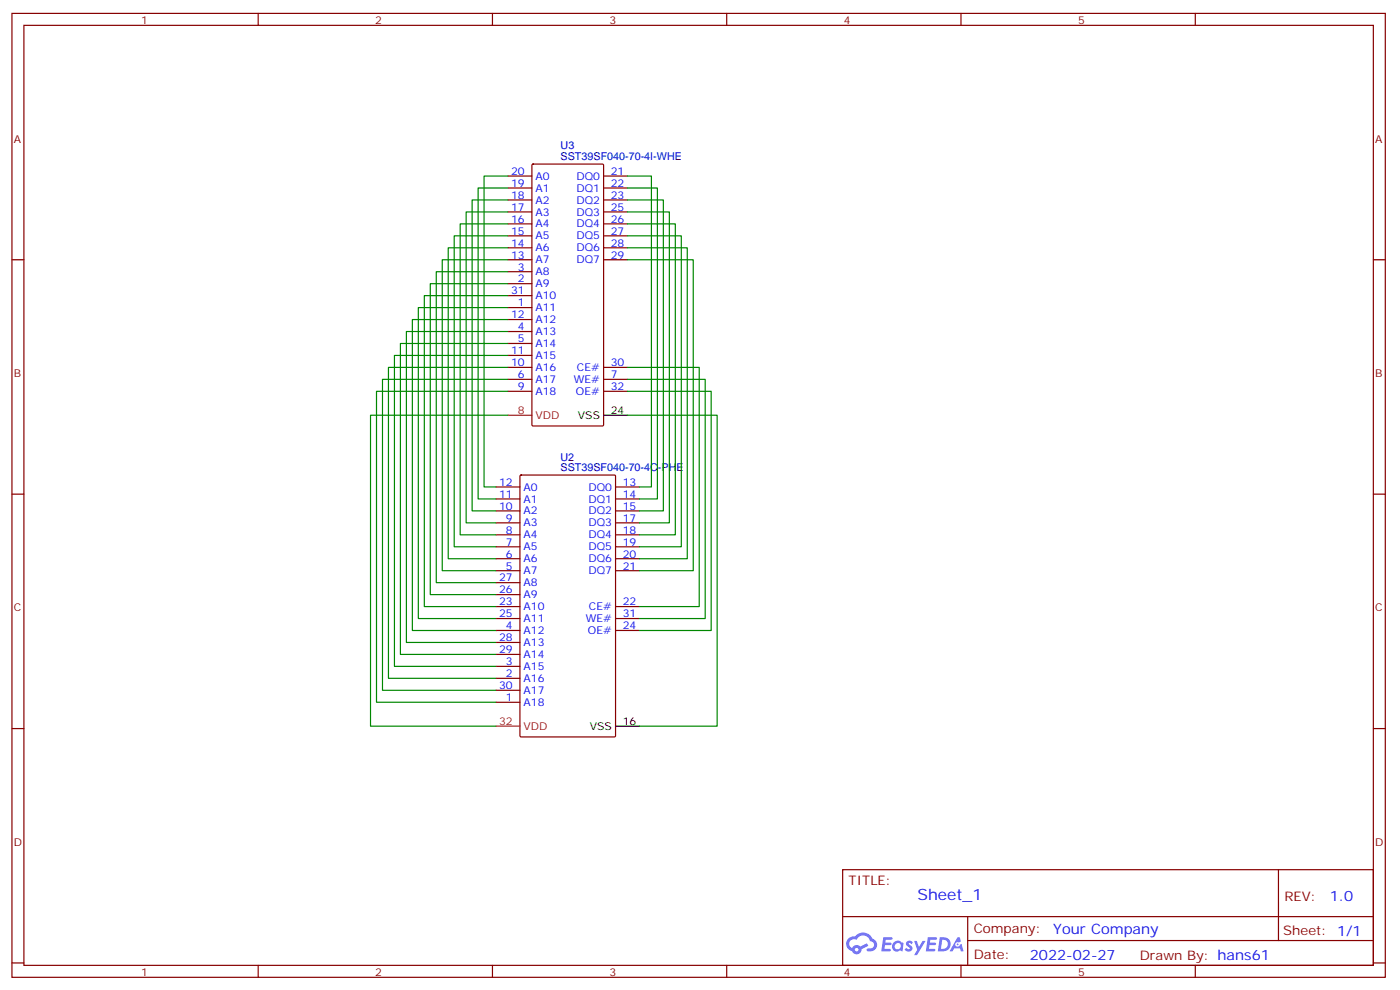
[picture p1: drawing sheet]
<svg xmlns="http://www.w3.org/2000/svg" width="413mm" height="292mm" viewBox="0 0 413 292" stroke-linecap="round" stroke-linejoin="round" font-family="sans-serif">
<g fill="none" stroke="#870000" stroke-width=".35">
<path d="M3.5 4h405.4v284.3h-405.4zM7.1 7.5h398.2v277.3h-398.2zM76.2 4v3.5M145.3 4v3.5M214.5 4v3.5M283.6 4v3.5M352.8 4v3.5M3.5 76.6h3.6M405.3 76.6h3.6M3.5 145.8h3.6M405.3 145.8h3.6M3.5 214.9h3.6"/>
<path d="M405.3 214.9h3.6M248.7 256.5h156.6v28.3h-156.6zM377.3 256.6v20.8M248.7 270.4h156.5M285.6 277.4h119.6M285.6 270.4v14.1M3.5 284.1h3.6M76.2 284.8v3.5M145.3 284.8v3.5M214.5 284.8v3.5M283.6 284.8v3.5M352.8 284.8v3.5"/>
<path d="M405.3 284.1h3.6"/>
</g>
<g fill="#5487ff">
<path d="M267.7 277.7a1.22 1.22 0 0 1 1.7 .3l-.4 .6a.47 .47 0 0 0-.3-.4 .47 .47 0 0 0-.5 .1l.1 .3a1.14 1.14 0 0 1 .8 1.7 1.14 1.14 0 0 1-1.9 0l-.2-.2 .5-.5 .7 .4a.29 .29 0 0 0 .3-.3 .29 .29 0 0 0-.2-.3 1.04 1.04 0 0 1-.6-1.7z"/>
<path d="M260.7 276.5h2.4l.3 .2-.2 .5h-1.8l-.1 .9h1.5l.3 .3-.3 .4h-1.6l-.2 1.1h1.7l.2 .4-.2 .3h-2.6z"/>
<path d="M273.8 276.5h2.4l.3 .2-.1 .5h-1.8l-.2 .9h1.6l.3 .3-.4 .4h-1.6l-.1 1.1h1.7l.2 .4-.2 .3h-2.6z"/>
<path d="M282.6 276.5h.7l.3 1.2-.6 .3a.69 .69 0 0 0-1 .3 .69 .69 0 0 0 .4 1 .69 .69 0 0 0 .9-.6l.5-.3 .6 2.2h-.8l-.2-.9h-1.8l-.5 .9h-.8z"/>
<path d="M269.8 277.6h.8l.6 1.8 1.1-1.8h.9l-2.6 4.1h-.8l.9-1.5z"/>
<path d="M277.4 276.5l-.6 4.1h1.3a2.11 2.11 0 0 0 2.5-2.1 2.11 2.11 0 0 0-2.5-2zM278.1 277.2a1.39 1.39 0 0 1 1.7 1.4 1.39 1.39 0 0 1-1.8 1.3h-.3z"/>
<path d="M263.7 278.1a1.54 1.54 0 0 0-.1 2.1 1.54 1.54 0 0 0 2.2 .2l.6 .2 .3-2.3-.2-.2-.4-.1a1.49 1.49 0 0 0-2.4 .1zM264 279.1a.94 .94 0 0 1 1.8 0 .94 .94 0 0 1-1.8 0z"/>
<path d="M250.4 276.8a2.18 2.18 0 0 0 1.1 3.8 1.44 1.44 0 0 0 1.6 .9 1.44 1.44 0 0 0 1.2-1.5l2-1-.5-.7-1.9 .9a1.47 1.47 0 0 0-2.4 .5 1.39 1.39 0 0 1-.7-2 1.39 1.39 0 0 1 2-.4 2.12 2.12 0 0 1 2.2-1.4 2.12 2.12 0 0 1 1.9 1.7 1.14 1.14 0 0 1 1.1 1.5 1.14 1.14 0 0 1-1.7 .7 .43 .43 0 0 0-.5 .3 .43 .43 0 0 0 .4 .5 1.98 1.98 0 0 0 2.5-1.2 1.98 1.98 0 0 0-1.2-2.5 3.1 3.1 0 0 0-5.3-.7l-.9 .1zM252.3 280.1a.55 .55 0 0 1 1.1 0 .55 .55 0 0 1-1.1 0z"/>
<circle cx="282.6" cy="278.6" r=".26"/>
</g>
<g fill="none" stroke="#870000" stroke-width=".35">
<path d="M149.9 59h7.1M149.9 55.5h7.1M149.9 51.9h7.1M157 48.6l.3-.2h20.5l.4 .4v76.5l-.4 .4h-20.5l-.3-.4zM178.2 59h7M178.2 55.5h7M178.2 51.9h7M149.9 76.6h7.1M149.9 73.1h7.1M149.9 69.6h7.1M149.9 66h7.1M149.9 62.5h7.1"/>
<path d="M178.2 76.6h7M178.2 73.1h7M178.2 69.6h7M178.2 66h7M178.2 62.5h7M149.9 90.7h7.1M149.9 83.7h7.1M149.9 80.2h7.1M149.9 97.8h7.1M149.9 94.3h7.1M149.9 87.2h7.1M149.9 101.3h7.1"/>
<path d="M149.9 111.9h7.1M149.9 115.4h7.1M149.9 108.4h7.1M149.9 104.8h7.1M178.2 111.9h7M178.2 115.4h7M178.2 108.4h7M146.4 157.8h7.1M146.4 154.2h7.1M146.4 150.7h7.1M146.4 147.2h7.1M146.4 143.7h7.1"/>
<path d="M153.5 140.3l.3-.2h27.5l.3 .2 .1 76.7-.2 .3-27.7 .1-.3-.2zM181.7 157.8h7M181.7 154.2h7M181.7 150.7h7M181.7 147.2h7M181.7 143.7h7M146.4 168.3h7.1M146.4 164.8h7.1M146.4 161.3h7.1M146.4 178.9h7.1M146.4 175.4h7.1M146.4 171.9h7.1"/>
<path d="M181.7 168.3h7M181.7 164.8h7M181.7 161.3h7M181.7 178.9h7M146.4 196.6h7.1M146.4 186h7.1M146.4 182.5h7.1M146.4 189.5h7.1M146.4 193h7.1M181.7 186h7M181.7 182.5h7M146.4 207.2h7.1"/>
<path d="M146.4 200.1h7.1M146.4 203.6h7.1"/>
</g>
<path d="M178.2 122.5h7M181.7 214.2h7" fill="none" stroke="#000" stroke-width=".35"/>
<path d="M149.9 122.5h7.1M146.4 214.2h7.1" fill="none" stroke="#f00" stroke-width=".35"/>
<g fill="none" stroke="#008700" stroke-width=".35">
<path d="M149.9 51.9h-7v91.8h3.5M149.9 55.5h-8.8v91.7h5.3M149.9 59h-10.6v91.7h7.1M185.2 51.9h7.1v91.8h-3.6M185.2 55.5h8.8v91.7h-5.3M185.2 59h10.6v91.7h-7.1M149.9 62.5h-12.3v91.7h8.8M149.9 66h-14.1v91.8h10.6M149.9 69.6h-15.8v91.7h12.3M149.9 73.1h-17.6v91.7h14.1M149.9 76.6h-19.4v91.7h15.9M185.2 62.5h12.4v91.7h-8.9"/>
<path d="M185.2 66h14.1v91.8h-10.6M185.2 69.6h15.9v91.7h-12.4M185.2 73.1h17.6v91.7h-14.1M185.2 76.6h19.4v91.7h-15.9M149.9 80.2h-21.1v91.7h17.6M149.9 83.7h-22.9v91.7h19.4M149.9 87.2h-24.7v91.7h21.2M149.9 90.7h-26.4v91.8h22.9M149.9 94.3h-28.2v91.7h24.7M149.9 97.8h-30v91.7h26.5M149.9 101.3h-31.7v91.7h28.2M149.9 104.8h-33.5v91.8h30"/>
<path d="M149.9 108.4h-35.2v91.7h31.7M149.9 111.9h-37v91.7h33.5M149.9 115.4h-38.8v91.8h35.3M185.2 108.4h21.2v70.5h-17.7M185.2 111.9h22.9v70.6h-19.4M185.2 115.4h24.7v70.6h-21.2M149.9 122.5h-40.5v91.7h37M185.2 122.5h26.5v91.7h-23"/>
</g>
<text font-size="4.6" fill="#00f" x="270.8" y="265.6">Sheet_1</text>
<g font-size="4.2" fill="#00f">
<text x="392.5" y="265.8">1.0</text>
<text x="310.9" y="275.4">Your Company</text>
<text x="304" y="283.2">2022-02-27</text>
</g>
<g font-size="3.9" fill="#800">
<text x="250.5" y="261.1">TITLE:</text>
<text x="379.1" y="265.8">REV:</text>
<text x="287.4" y="275.3">Company:</text>
<text x="378.7" y="275.9">Sheet: 1/1</text>
<text x="287.4" y="283">Date:</text>
<text x="336.4" y="283.1">Drawn By: hans61</text>
</g>
<g font-size="3.2" fill="#800">
<text x="41.6" y="6.9">1</text>
<text x="110.8" y="6.9">2</text>
<text x="179.9" y="6.9">3</text>
<text x="249.1" y="6.9">4</text>
<text x="318.2" y="6.9">5</text>
<text x="4.1" y="42.1">A</text>
<text x="405.9" y="42.1">A</text>
<text x="4.1" y="111.2">B</text>
<text x="405.9" y="111.2">B</text>
<text x="4.1" y="180.3">C</text>
<text x="405.9" y="180.3">C</text>
<text x="4.1" y="249.5">D</text>
<text x="405.9" y="249.5">D</text>
<text x="41.6" y="287.8">1</text>
<text x="110.8" y="287.8">2</text>
<text x="179.9" y="287.8">3</text>
<text x="249.1" y="287.8">4</text>
<text x="318.2" y="287.8">5</text>
</g>
<g font-size="3.2" fill="#000080">
<text x="165.5" y="47.2">SST39SF040-70-4I-WHE</text>
<text x="165.5" y="44">U3</text>
<text x="165.4" y="136">U2</text>
<text x="165.4" y="138.9">SST39SF040-70-4C-PHE</text>
</g>
<g font-size="3.2" fill="#00f">
<text x="150.8" y="51.6">20</text>
<text x="158" y="53">A0</text>
<text x="170.1" y="53">DQ0</text>
<text x="180.3" y="51.6">21</text>
<text x="150.8" y="58.6">18</text>
<text x="150.8" y="55.1">19</text>
<text x="158" y="56.5">A1</text>
<text x="170.1" y="56.5">DQ1</text>
<text x="180.3" y="55.1">22</text>
<text x="180.3" y="58.6">23</text>
<text x="150.8" y="65.7">16</text>
<text x="150.8" y="62.2">17</text>
<text x="158" y="63.6">A3</text>
<text x="158" y="60">A2</text>
<text x="170.1" y="60">DQ2</text>
<text x="170.1" y="63.6">DQ3</text>
<text x="180.3" y="62.2">25</text>
<text x="180.3" y="65.7">26</text>
<text x="150.8" y="69.2">15</text>
<text x="158" y="70.6">A5</text>
<text x="158" y="67.1">A4</text>
<text x="170.1" y="67.1">DQ4</text>
<text x="170.1" y="70.6">DQ5</text>
<text x="180.3" y="69.2">27</text>
<text x="150.8" y="76.3">13</text>
<text x="150.8" y="72.7">14</text>
<text x="158" y="77.7">A7</text>
<text x="158" y="74.2">A6</text>
<text x="170.1" y="74.2">DQ6</text>
<text x="170.1" y="77.7">DQ7</text>
<text x="180.3" y="72.7">28</text>
<text x="180.3" y="76.3">29</text>
<text x="152.9" y="83.3">2</text>
<text x="152.9" y="79.8">3</text>
<text x="158" y="81.2">A8</text>
<text x="150.8" y="86.9">31</text>
<text x="158" y="84.7">A9</text>
<text x="158" y="88.3">A10</text>
<text x="150.8" y="93.9">12</text>
<text x="152.9" y="90.4">1</text>
<text x="158" y="91.8">A11</text>
<text x="158" y="95.3">A12</text>
<text x="152.9" y="97.4">4</text>
<text x="152.9" y="101">5</text>
<text x="158" y="98.8">A13</text>
<text x="150.8" y="104.5">11</text>
<text x="158" y="102.4">A14</text>
<text x="158" y="105.9">A15</text>
<text x="150.8" y="108">10</text>
<text x="152.9" y="111.5">6</text>
<text x="158" y="113">A17</text>
<text x="158" y="109.4">A16</text>
<text x="169.4" y="113">WE#</text>
<text x="170.3" y="109.4">CE#</text>
<text x="180.3" y="111.5">7</text>
<text x="180.3" y="108">30</text>
<text x="152.9" y="115.1">9</text>
<text x="158" y="116.5">A18</text>
<text x="170" y="116.5">OE#</text>
<text x="180.3" y="115.1">32</text>
<text x="147.3" y="143.3">12</text>
<text x="183.8" y="143.3">13</text>
<text x="147.3" y="146.8">11</text>
<text x="154.5" y="148.2">A1</text>
<text x="154.5" y="144.7">A0</text>
<text x="173.7" y="144.7">DQ0</text>
<text x="173.7" y="148.2">DQ1</text>
<text x="183.8" y="146.8">14</text>
<text x="147.3" y="150.4">10</text>
<text x="149.3" y="153.9">9</text>
<text x="154.5" y="155.3">A3</text>
<text x="154.5" y="151.8">A2</text>
<text x="173.7" y="151.8">DQ2</text>
<text x="173.7" y="155.3">DQ3</text>
<text x="183.8" y="150.4">15</text>
<text x="183.8" y="153.9">17</text>
<text x="149.3" y="160.9">7</text>
<text x="149.3" y="157.4">8</text>
<text x="154.5" y="158.8">A4</text>
<text x="173.7" y="158.8">DQ4</text>
<text x="183.8" y="157.4">18</text>
<text x="183.8" y="160.9">19</text>
<text x="149.3" y="168">5</text>
<text x="149.3" y="164.5">6</text>
<text x="154.5" y="165.9">A6</text>
<text x="154.5" y="162.3">A5</text>
<text x="173.7" y="162.3">DQ5</text>
<text x="173.7" y="165.9">DQ6</text>
<text x="183.8" y="164.5">20</text>
<text x="183.8" y="168">21</text>
<text x="147.3" y="171.5">27</text>
<text x="154.5" y="169.4">A7</text>
<text x="154.5" y="172.9">A8</text>
<text x="173.7" y="169.4">DQ7</text>
<text x="147.3" y="178.6">23</text>
<text x="147.3" y="175">26</text>
<text x="154.5" y="180">A10</text>
<text x="154.5" y="176.5">A9</text>
<text x="173.8" y="180">CE#</text>
<text x="183.8" y="178.6">22</text>
<text x="147.3" y="182.1">25</text>
<text x="149.3" y="185.6">4</text>
<text x="154.5" y="183.5">A11</text>
<text x="172.9" y="183.5">WE#</text>
<text x="183.8" y="185.6">24</text>
<text x="183.8" y="182.1">31</text>
<text x="147.3" y="189.2">28</text>
<text x="154.5" y="187">A12</text>
<text x="154.5" y="190.6">A13</text>
<text x="173.5" y="187">OE#</text>
<text x="147.3" y="192.7">29</text>
<text x="149.3" y="196.2">3</text>
<text x="154.5" y="197.6">A15</text>
<text x="154.5" y="194.1">A14</text>
<text x="147.3" y="203.3">30</text>
<text x="149.3" y="199.7">2</text>
<text x="154.5" y="201.2">A16</text>
<text x="149.3" y="206.8">1</text>
<text x="154.5" y="208.2">A18</text>
<text x="154.5" y="204.7">A17</text>
</g>
<g font-size="3.2" fill="#f00">
<text x="152.9" y="122.1">8</text>
<text x="158" y="123.5">VDD</text>
<text x="147.3" y="213.9">32</text>
<text x="154.5" y="215.3">VDD</text>
</g>
<g font-size="3.2">
<text x="170.6" y="123.5">VSS</text>
<text x="180.3" y="122.1">24</text>
<text x="174.1" y="215.3">VSS</text>
<text x="183.8" y="213.9">16</text>
</g>
</svg>
